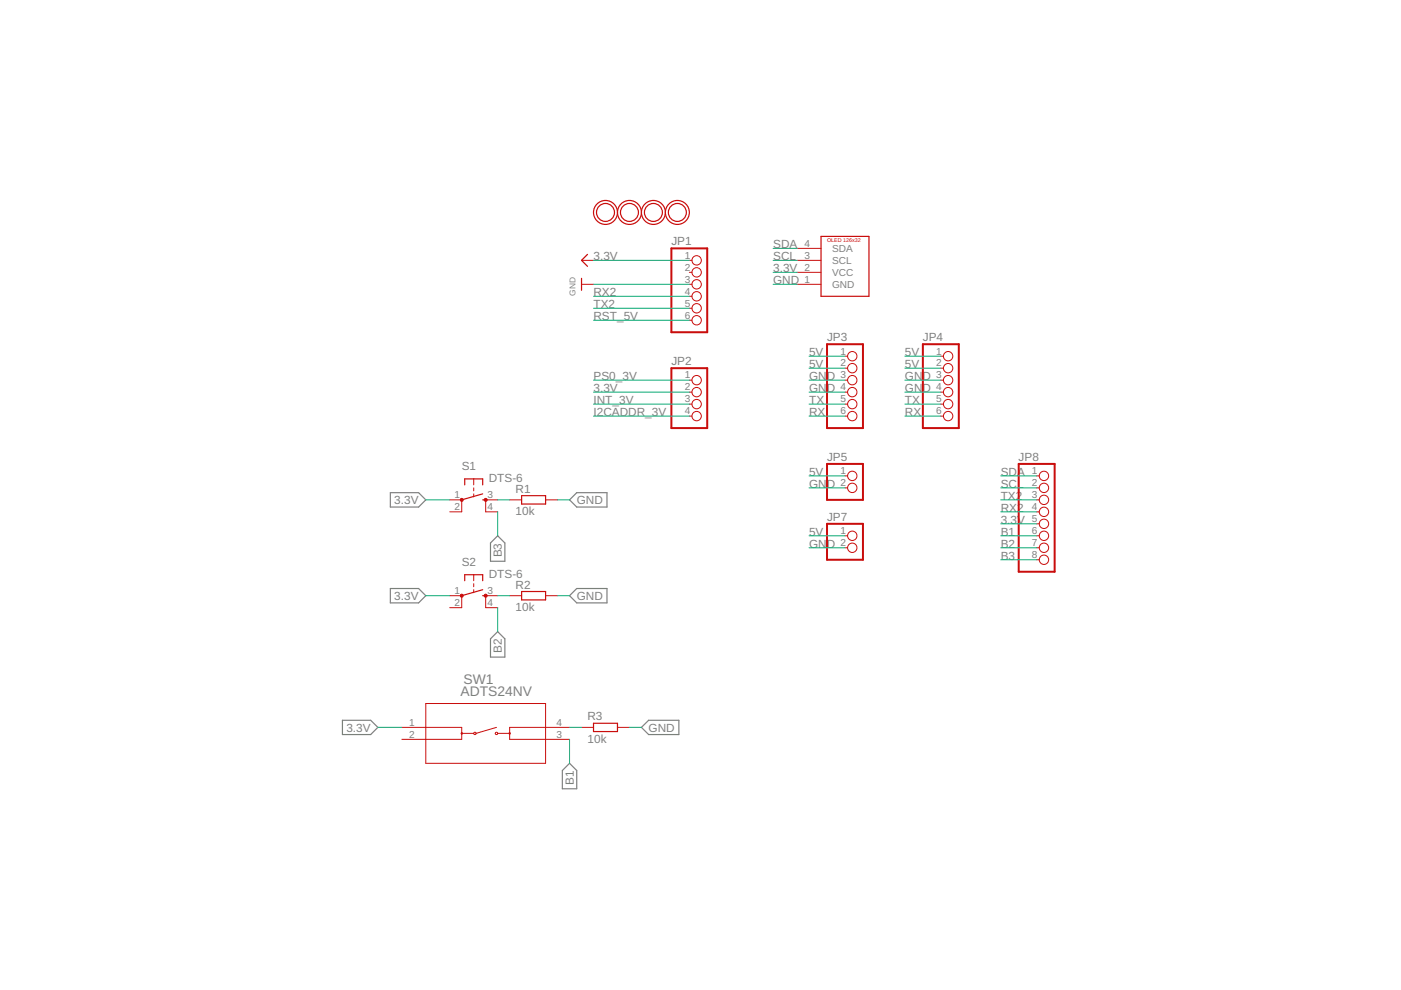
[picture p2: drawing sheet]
<svg xmlns="http://www.w3.org/2000/svg" width="297mm" height="210mm" viewBox="0 0 297 210" stroke-linecap="round" stroke-linejoin="round" font-family="sans-serif">
<path d="M82.8 104.5h6l1.5 1.5-1.5 1.5h-6zM104 115.1l1.5-1.5 1.5 1.5v3.9h-3zM120.8 106l1.5-1.5h6.4v3h-6.4zM82.8 124.8h6l1.5 1.5-1.5 1.5h-6zM105.5 133.9l1.5 1.5v3.9h-3v-3.9zM120.8 126.3l1.5-1.5h6.4v3h-6.4zM72.6 152.7h6l1.5 1.5-1.5 1.5h-6zM136 154.2l1.5-1.5h6.4v3h-6.4zM120.8 161.8l1.5 1.6v3.8h-3.1v-3.8z" fill="none" stroke="#808080" stroke-width=".25"/>
<g fill="none" stroke="#c90d0c" stroke-width=".25">
<path d="M123.3 59v2.6M124.6 53.9l-1.3 1.3 1.3 1.3M174.1 50.1h10.1v12.7h-10.1zM98.5 102.8v-1.3h3.8v1.3M102.3 106h.7M102.3 104.7l-4.4 1.3M110.6 105.1h5.1v1.8h-5.1zM98.5 123.1v-1.2h3.8v1.2M102.3 126.3h.7M102.3 125l-4.4 1.3M110.6 125.4h5.1v1.8h-5.1zM125.8 153.4h5.1v1.7h-5.1z"/>
<circle cx="128.4" cy="45" r="2.54"/>
<circle cx="128.4" cy="45" r="1.91"/>
<circle cx="133.5" cy="45" r="2.54"/>
<circle cx="133.5" cy="45" r="1.91"/>
<circle cx="138.5" cy="45" r="2.54"/>
<circle cx="138.5" cy="45" r="1.91"/>
<circle cx="143.6" cy="45" r="2.54"/>
<circle cx="143.6" cy="45" r="1.91"/>
<circle cx="97.9" cy="155.5" r=".13"/>
<circle cx="108.1" cy="155.5" r=".13"/>
</g>
<g fill="none" stroke="#c90d0c" stroke-width=".21">
<path d="M123.3 55.2h2.5M146.2 55.2h.5M146.2 57.7h.5M169 55.2h5.1M169 57.7h5.1M169 52.7h5.1M123.3 60.3h2.5M146.2 60.3h.5M146.2 62.8h.5M146.2 65.4h.5M146.2 67.9h.5M169 60.3h5.1"/>
<path d="M179.2 75.5h.5M179.2 78.1h.5M199.5 75.5h.5M199.5 78.1h.5M146.2 80.6h.5M146.2 83.1h.5M146.2 85.7h.5M146.2 88.2h.5M179.2 80.6h.5M179.2 83.1h.5M179.2 85.7h.5M179.2 88.2h.5"/>
<path d="M199.5 80.6h.5M199.5 83.1h.5M199.5 85.7h.5M199.5 88.2h.5M95.4 106h2.5v2.5h-2.5M100.4 101.5v1.3M100.4 103.4v.7M100.4 104.7v.6M105.5 106h-2.5v2.5h2.5M108.1 106h2.5M115.7 106h2.5M179.2 100.9h.5"/>
<path d="M179.2 103.4h.5M179.2 113.6h.5M179.2 116.1h.5M219.8 100.9h.5M219.8 103.4h.5M219.8 106h.5M219.8 108.5h.5M219.8 113.6h.5M219.8 116.1h.5M219.8 111.1h.5M219.8 118.7h.5M95.4 126.3h2.5v2.5h-2.5"/>
<path d="M100.4 121.9v1.2M100.4 123.8v.6M100.4 125v.7M105.5 126.3h-2.5v2.5h2.5M108.1 126.3h2.5M115.7 126.3h2.5M85.2 154.2h12.7v2.6h-12.7M90.3 149.2h25.4v12.6h-25.4zM97.9 155.5h2.5M100.4 155.5l.2 .2h.3v-.2M100.4 155.5l.2-.2 .3 .2M105.3 154.2l-4.4 1.3"/>
<path d="M105.5 155.5h2.6M120.8 154.2h-12.7v2.6h12.7M123.3 154.2h2.5M130.9 154.2h2.6"/>
<circle cx="147.7" cy="55.2" r=".99"/>
<circle cx="147.7" cy="57.7" r=".99"/>
<circle cx="147.7" cy="65.4" r=".99"/>
<circle cx="147.7" cy="62.8" r=".99"/>
<circle cx="147.7" cy="67.9" r=".99"/>
<circle cx="147.7" cy="60.3" r=".99"/>
<circle cx="180.7" cy="78.1" r=".99"/>
<circle cx="180.7" cy="75.5" r=".99"/>
<circle cx="201" cy="78.1" r=".99"/>
<circle cx="201" cy="75.5" r=".99"/>
<circle cx="147.7" cy="88.2" r=".99"/>
<circle cx="147.7" cy="80.6" r=".99"/>
<circle cx="147.7" cy="83.1" r=".99"/>
<circle cx="147.7" cy="85.7" r=".99"/>
<circle cx="180.7" cy="88.2" r=".99"/>
<circle cx="180.7" cy="85.7" r=".99"/>
<circle cx="180.7" cy="83.1" r=".99"/>
<circle cx="180.7" cy="80.6" r=".99"/>
<circle cx="201" cy="88.2" r=".99"/>
<circle cx="201" cy="85.7" r=".99"/>
<circle cx="201" cy="80.6" r=".99"/>
<circle cx="201" cy="83.1" r=".99"/>
<circle cx="180.7" cy="116.1" r=".99"/>
<circle cx="180.7" cy="100.9" r=".99"/>
<circle cx="180.7" cy="103.4" r=".99"/>
<circle cx="180.7" cy="113.6" r=".99"/>
<circle cx="221.3" cy="103.4" r=".99"/>
<circle cx="221.3" cy="113.6" r=".99"/>
<circle cx="221.3" cy="116.1" r=".99"/>
<circle cx="221.3" cy="118.7" r=".99"/>
<circle cx="221.3" cy="106" r=".99"/>
<circle cx="221.3" cy="108.5" r=".99"/>
<circle cx="221.3" cy="100.9" r=".99"/>
<circle cx="221.3" cy="111.1" r=".99"/>
<circle cx="105.3" cy="155.5" r=".25"/>
</g>
<path d="M142.3 52.7h7.6v17.7h-7.6zM142.3 78.1h7.6v12.7h-7.6zM175.3 73h7.7v17.8h-7.7zM195.7 73h7.6v17.8h-7.6zM175.3 98.4h7.7v7.6h-7.7zM216 98.4h7.6v22.8h-7.6zM175.3 111.1h7.7v7.6h-7.7z" fill="none" stroke="#c90d0c" stroke-width=".42"/>
<g fill="#c90d0c" stroke="#c90d0c" stroke-width=".21">
<circle cx="97.9" cy="106" r=".32"/>
<circle cx="103" cy="106" r=".33"/>
<circle cx="97.9" cy="126.3" r=".33"/>
<circle cx="103" cy="126.3" r=".33"/>
</g>
<g fill="none" stroke="#0dab76" stroke-width=".21">
<path d="M125.8 55.2h20.4M163.9 52.7h5.1M163.9 55.2h5.1M163.9 57.7h5.1M125.8 60.3h20.4M125.8 67.9h20.4M125.8 65.4h20.4M125.8 62.8h20.4M163.9 60.3h5.1M171.5 75.5h7.7M171.5 78.1h7.7M191.9 75.5h7.6"/>
<path d="M191.9 78.1h7.6M125.8 80.6h20.4M125.8 85.7h20.4M125.8 83.1h20.4M125.8 88.2h20.4M171.5 80.6h7.7M171.5 85.7h7.7M171.5 83.1h7.7M171.5 88.2h7.7M191.9 80.6h7.6M191.9 85.7h7.6M191.9 83.1h7.6"/>
<path d="M191.9 88.2h7.6M90.3 106h5.1M105.5 106h2.6M105.5 108.5v5.1M118.2 106h2.6M171.5 103.4h7.7M171.5 116.1h7.7M171.5 100.9h7.7M171.5 113.6h7.7M212.2 103.4h7.6M212.2 106h7.6M212.2 116.1h7.6"/>
<path d="M212.2 100.9h7.6M212.2 111.1h7.6M212.2 113.6h7.6M212.2 118.7h7.6M212.2 108.5h7.6M90.3 126.3h5.1M105.5 126.3h2.6M105.5 128.8v5.1M118.2 126.3h2.6M80.1 154.2h5.1M120.8 154.2h2.5M120.8 156.8v5"/>
<path d="M133.5 154.2h2.5"/>
</g>
<g font-size="2.9" fill="#808080">
<text x="97.6" y="147.7">ADTS24NV</text>
<text x="98.3" y="145.1">SW1</text>
</g>
<g font-size="2.5" fill="#808080">
<text x="142.3" y="52">JP1</text>
<text x="163.9" y="52.7">SDA</text>
<text x="125.8" y="55.2">3.3V</text>
<text x="163.9" y="55.2">SCL</text>
<text x="163.9" y="57.7">3.3V</text>
<text x="125.8" y="65.4">TX2</text>
<text x="125.8" y="62.8">RX2</text>
<text x="163.9" y="60.3">GND</text>
<text x="125.8" y="67.9">RST_5V</text>
<text x="142.3" y="77.4">JP2</text>
<text x="171.5" y="75.5">5V</text>
<text x="175.3" y="72.3">JP3</text>
<text x="191.9" y="75.5">5V</text>
<text x="195.7" y="72.3">JP4</text>
<text x="125.8" y="80.6">PS0_3V</text>
<text x="125.8" y="83.1">3.3V</text>
<text x="171.5" y="80.6">GND</text>
<text x="171.5" y="83.1">GND</text>
<text x="171.5" y="78.1">5V</text>
<text x="191.9" y="80.6">GND</text>
<text x="191.9" y="83.1">GND</text>
<text x="191.9" y="78.1">5V</text>
<text x="125.8" y="85.7">INT_3V</text>
<text x="125.8" y="88.2">I2CADDR_3V</text>
<text x="171.5" y="85.7">TX</text>
<text x="171.5" y="88.2">RX</text>
<text x="191.9" y="85.7">TX</text>
<text x="191.9" y="88.2">RX</text>
<text x="97.9" y="99.6">S1</text>
<text x="171.5" y="100.9">5V</text>
<text x="175.3" y="97.7">JP5</text>
<text x="212.2" y="100.9">SDA</text>
<text x="216" y="97.7">JP8</text>
<text x="83.6" y="106.9">3.3V</text>
<text x="103.6" y="102.2">DTS-6</text>
<text x="109.3" y="104.5">R1</text>
<text x="122.3" y="106.9">GND</text>
<text x="171.5" y="103.4">GND</text>
<text x="212.2" y="103.4">SCL</text>
<text x="212.2" y="106">TX2</text>
<text x="109.3" y="109.3">10k</text>
<text x="171.5" y="113.6">5V</text>
<text x="175.3" y="110.4">JP7</text>
<text x="212.2" y="111.1">3.3V</text>
<text x="212.2" y="113.6">B1</text>
<text x="212.2" y="108.5">RX2</text>
<text x="97.9" y="120">S2</text>
<text x="106.4" y="118.2" transform="rotate(-90 106.4 118.2)">B3</text>
<text x="171.5" y="116.1">GND</text>
<text x="212.2" y="116.1">B2</text>
<text x="212.2" y="118.7">B3</text>
<text x="103.6" y="122.5">DTS-6</text>
<text x="109.3" y="124.8">R2</text>
<text x="83.6" y="127.2">3.3V</text>
<text x="109.3" y="129.6">10k</text>
<text x="122.3" y="127.2">GND</text>
<text x="106.4" y="138.5" transform="rotate(-90 106.4 138.5)">B2</text>
<text x="73.4" y="155.1">3.3V</text>
<text x="124.6" y="152.7">R3</text>
<text x="137.5" y="155.1">GND</text>
<text x="124.6" y="157.5">10k</text>
<text x="121.6" y="166.4" transform="rotate(-90 121.6 166.4)">B1</text>
</g>
<g font-size="2.1" fill="#808080">
<text x="170.6" y="52.3">4</text>
<text x="176.4" y="53.4">SDA</text>
<text x="145.2" y="54.9">1</text>
<text x="145.2" y="57.4">2</text>
<text x="145.2" y="59.9">3</text>
<text x="170.6" y="59.9">1</text>
<text x="170.6" y="57.4">2</text>
<text x="170.6" y="54.9">3</text>
<text x="176.4" y="58.5">VCC</text>
<text x="176.4" y="56">SCL</text>
<text x="145.2" y="62.5">4</text>
<text x="145.2" y="65">5</text>
<text x="176.4" y="61">GND</text>
<text x="145.2" y="67.5">6</text>
<text x="178.2" y="75.2">1</text>
<text x="178.2" y="77.7">2</text>
<text x="198.5" y="75.2">1</text>
<text x="198.5" y="77.7">2</text>
<text x="145.2" y="80.2">1</text>
<text x="145.2" y="82.8">2</text>
<text x="178.2" y="80.2">3</text>
<text x="178.2" y="82.8">4</text>
<text x="198.5" y="80.2">3</text>
<text x="198.5" y="82.8">4</text>
<text x="145.2" y="85.3">3</text>
<text x="145.2" y="87.9">4</text>
<text x="178.2" y="85.3">5</text>
<text x="178.2" y="87.9">6</text>
<text x="198.5" y="85.3">5</text>
<text x="198.5" y="87.9">6</text>
<text x="178.2" y="100.6">1</text>
<text x="218.8" y="100.6">1</text>
<text x="96.4" y="105.6">1</text>
<text x="103.3" y="105.6">3</text>
<text x="178.2" y="103.1">2</text>
<text x="218.8" y="103.1">2</text>
<text x="218.8" y="105.6">3</text>
<text x="96.4" y="108.2">2</text>
<text x="103.3" y="108.2">4</text>
<text x="178.2" y="113.3">1</text>
<text x="218.8" y="108.2">4</text>
<text x="218.8" y="110.7">5</text>
<text x="218.8" y="113.3">6</text>
<text x="178.2" y="115.8">2</text>
<text x="218.8" y="115.8">7</text>
<text x="218.8" y="118.3">8</text>
<text x="96.4" y="125.9">1</text>
<text x="103.3" y="125.9">3</text>
<text x="96.4" y="128.5">2</text>
<text x="103.3" y="128.5">4</text>
<text x="86.8" y="153.9">1</text>
<text x="118" y="153.9">4</text>
<text x="86.8" y="156.4">2</text>
<text x="118" y="156.4">3</text>
</g>
<text font-size="1.8" fill="#808080" x="122" y="62.7" transform="rotate(-90 122 62.7)">GND</text>
<text font-size="1.1" fill="#c90d0c" x="175.3" y="51.4">OLED 126x32</text>
</svg>
